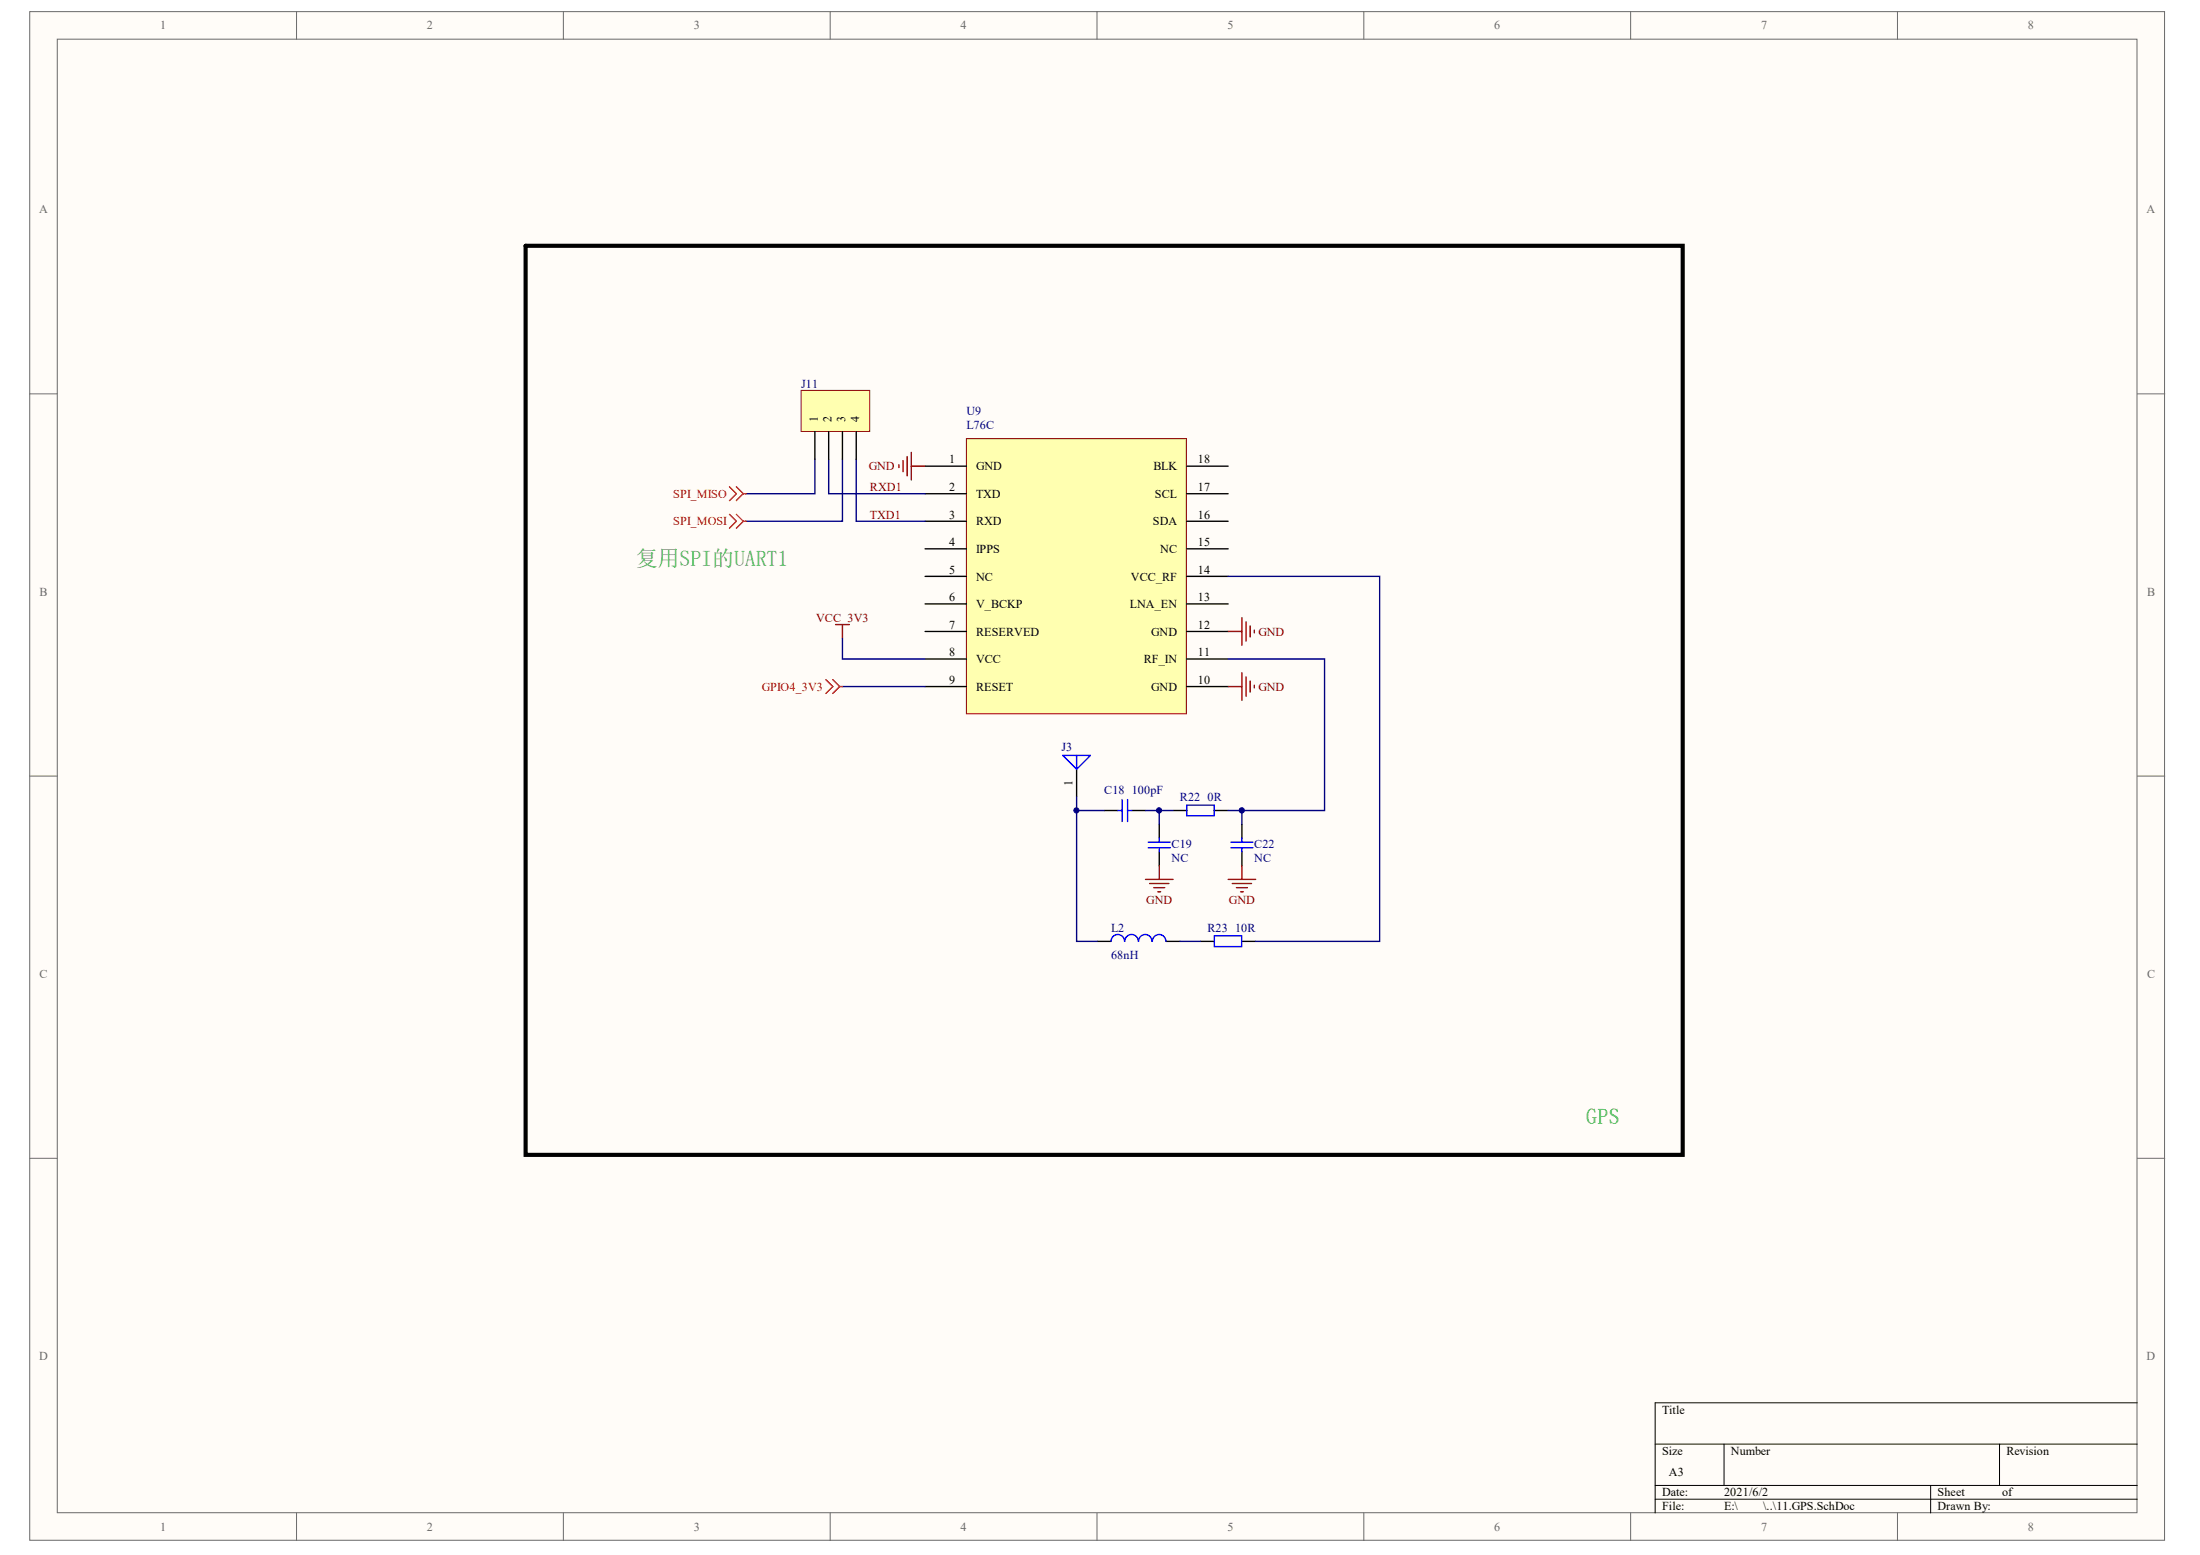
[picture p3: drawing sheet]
<svg xmlns="http://www.w3.org/2000/svg" width="297mm" height="210mm" viewBox="0 0 297 210" stroke-linecap="round" stroke-linejoin="round" font-family="sans-serif">
<g fill="#fffcf8" stroke="#696969" stroke-width=".14">
<path d="M4 1.6h288.3v206.3h-288.3z"/>
<path d="M7.7 5.3h280.8v198.9h-280.8z"/>
</g>
<g fill="none" stroke="#696969" stroke-width=".14">
<path d="M40 1.6v3.7M76.1 1.6v3.7M112.1 1.6v3.7M148.1 1.6v3.7M184.1 1.6v3.7M220.2 1.6v3.7M256.2 1.6v3.7M4 53.2h3.7M288.6 53.2h3.7M4 104.8h3.7M288.6 104.8h3.7M4 156.4h3.7"/>
<path d="M288.6 156.4h3.7M40 204.2v3.8M76.1 204.2v3.8M112.1 204.2v3.8M148.1 204.2v3.8M184.1 204.2v3.8M220.2 204.2v3.8M256.2 204.2v3.8"/>
</g>
<path d="M223.5 194.9h65.1M232.8 194.9v5.6M270 194.9v5.6M288.6 189.4h-65.1v14.8M223.5 200.5h65.1M223.5 202.4h65.1M260.7 200.5v3.7" fill="none" stroke="#000" stroke-width=".14"/>
<path d="M130.5 59.2h29.7v37.2h-29.7z" fill="#ffffb0" stroke="#800000" stroke-width=".14"/>
<g fill="none" stroke="#000" stroke-width=".19">
<path d="M124.9 62.9h5.6M124.9 66.6h5.6M124.9 70.4h5.6M124.9 74.1h5.6M124.9 77.8h5.6M160.2 62.9h5.6M160.2 66.6h5.6M160.2 70.4h5.6M160.2 74.1h5.6M160.2 77.8h5.6M124.9 81.5h5.6M124.9 85.2h5.6"/>
<path d="M124.9 89h5.6M124.9 92.7h5.6M160.2 81.5h5.6M160.2 85.2h5.6M160.2 89h5.6M160.2 92.7h5.6M145.4 103.8v3.7M149.1 109.4h1.8M152.8 109.4h1.9M156.5 111.3v1.8M156.5 115v1.8M158.4 109.4h1.8"/>
<path d="M164 109.4h1.8M167.7 111.3v1.8M167.7 115v1.8M148.2 127.1h1.8M157.5 127.1h1.8M162.1 127.1h1.9M167.7 127.1h1.8"/>
</g>
<g fill="none" stroke="#800000" stroke-width=".19">
<path d="M121.4 62.7v.4M121.9 62.2v1.5M122.5 61.6v2.6M123 61.1v3.7M123 62.9h1.9M112.8 84.3h1.9M113.7 84.3v1.9M165.8 85.2h1.9M165.8 92.7h1.9M167.7 83.4v3.7M167.7 90.8v3.7M168.2 83.9v2.6"/>
<path d="M168.2 91.4v2.6M168.8 84.5v1.5M168.8 91.9v1.5M169.4 85.1v.3M169.4 92.5v.4M154.7 118.7h3.7M155.2 119.3h2.6M155.8 119.8h1.5M156.5 116.8v1.9M165.8 118.7h3.7M166.4 119.3h2.6M166.9 119.8h1.5"/>
<path d="M167.7 116.8v1.9M156.3 120.4h.4M167.5 120.4h.4"/>
</g>
<g fill="none" stroke="#00f" stroke-width=".19">
<path d="M143.5 102h3.7l-1.8 1.8zM145.4 102v1.8M150.9 109.4h.6M151.5 107.9v3M152.2 107.9v3M152.2 109.4h.6M155 113.7h3M155 114.4h3M156.5 113.1v.6M156.5 114.4v.6M160.2 108.7h3.7v1.4h-3.7zM166.2 113.7h3"/>
<path d="M166.2 114.4h3M167.7 113.1v.6M167.7 114.4v.6M151.8 127.1a.91 .91 0 0 0-.9-1 .91 .91 0 0 0-.9 1M153.7 127.1a.91 .91 0 0 0-.9-1 .91 .91 0 0 0-.9 1M155.5 127.1a.9 .9 0 0 0-.9-1 .9 .9 0 0 0-.9 1M157.4 127.1a.91 .91 0 0 0-.9-1 .91 .91 0 0 0-.9 1M164 126.3h3.6v1.5h-3.6z"/>
</g>
<g fill="none" stroke="#000080" stroke-width=".19">
<path d="M110 62v4.6h-9.3M111.9 62v4.6h13M113.7 62v8.4h-13M115.6 62v8.4h9.3M165.8 77.8h20.5v49.3h-16.8M113.7 86.2v2.8h11.2M113.7 92.7h11.2M165.8 89h13v20.4h-11.1M145.4 107.5v1.9h3.7M145.4 109.4v17.7h2.8M154.7 109.4h3.7M156.5 109.4v1.9"/>
<path d="M165.8 109.4h1.9v1.9M159.3 127.1h2.8"/>
</g>
<path d="M108.2 52.7h9.2v5.5h-9.2z" fill="#ffffb0" stroke="#800000" stroke-width=".14"/>
<path d="M110 58.3v3.7M111.9 58.3v3.7M113.7 58.3v3.7M115.6 58.3v3.7" fill="none" stroke="#000" stroke-width=".19"/>
<path d="M71 33.2h156.2v122.7h-156.2z" fill="none" stroke="#000" stroke-width=".56"/>
<path d="M98.5 65.7l.9 .9-.9 1M98.5 69.4l.9 1-.9 .9M99.4 65.7l1 .9M99.4 69.4l1 1M100.4 66.6l-1 1M100.4 66.6h.3M100.4 70.4l-1 .9M100.4 70.4h.3M111.5 91.7l.9 1-.9 .9M112.4 91.7l1 1M113.4 92.7l-1 .9M113.4 92.7h.3" fill="none" stroke="#f00" stroke-width=".19"/>
<g fill="#000080" stroke="#000080" stroke-width=".14">
<circle cx="145.3" cy="109.4" r=".35"/>
<circle cx="156.5" cy="109.4" r=".35"/>
<circle cx="167.7" cy="109.4" r=".35"/>
</g>
<text font-size="3" fill="#3bb253" x="85.8" y="76.4">复用SPI的UART1</text>
<text font-size="3" fill="#00bf00" x="214.2" y="151.7">GPS</text>
<g font-size="1.6" fill="#696969">
<text x="21.6" y="4">1</text>
<text x="57.7" y="4">2</text>
<text x="93.7" y="4">3</text>
<text x="129.7" y="4">4</text>
<text x="165.7" y="4">5</text>
<text x="201.8" y="4">6</text>
<text x="237.8" y="4">7</text>
<text x="273.8" y="4">8</text>
<text x="5.3" y="28.8">A</text>
<text x="289.8" y="28.8">A</text>
<text x="5.3" y="80.4">B</text>
<text x="289.9" y="80.4">B</text>
<text x="5.3" y="132">C</text>
<text x="289.9" y="132">C</text>
<text x="5.3" y="183.6">D</text>
<text x="289.8" y="183.6">D</text>
<text x="21.6" y="206.6">1</text>
<text x="57.7" y="206.6">2</text>
<text x="93.7" y="206.6">3</text>
<text x="129.7" y="206.6">4</text>
<text x="165.7" y="206.6">5</text>
<text x="201.8" y="206.6">6</text>
<text x="237.8" y="206.6">7</text>
<text x="273.8" y="206.6">8</text>
</g>
<g font-size="1.6" fill="#000080">
<text x="108.2" y="52.3">J11</text>
<text x="130.5" y="56.1">U9</text>
<text x="130.5" y="57.9">L76C</text>
<text x="143.3" y="101.4">J3</text>
<text x="149.1" y="107.2">C18</text>
<text x="152.8" y="107.2">100pF</text>
<text x="159.3" y="108.1">R22</text>
<text x="163" y="108.1">0R</text>
<text x="158.2" y="114.4">C19</text>
<text x="158.2" y="116.3">NC</text>
<text x="169.4" y="114.4">C22</text>
<text x="169.4" y="116.3">NC</text>
<text x="150" y="125.8">L2</text>
<text x="163" y="125.8">R23</text>
<text x="166.7" y="125.8">10R</text>
<text x="150" y="129.5">68nH</text>
</g>
<g font-size="1.6">
<text x="110.4" y="57" transform="rotate(-90 110.4 57)">1</text>
<text x="112.3" y="57" transform="rotate(-90 112.3 57)">2</text>
<text x="114.1" y="57" transform="rotate(-90 114.1 57)">3</text>
<text x="116" y="57" transform="rotate(-90 116 57)">4</text>
<text x="128.2" y="62.6">1</text>
<text x="131.8" y="63.5">GND</text>
<text x="155.7" y="63.5">BLK</text>
<text x="161.7" y="62.6">18</text>
<text x="128.2" y="66.3">2</text>
<text x="128.2" y="70">3</text>
<text x="131.8" y="67.2">TXD</text>
<text x="131.8" y="70.9">RXD</text>
<text x="155.6" y="70.9">SDA</text>
<text x="155.9" y="67.2">SCL</text>
<text x="161.7" y="70">16</text>
<text x="161.7" y="66.3">17</text>
<text x="128.2" y="73.7">4</text>
<text x="128.2" y="77.4">5</text>
<text x="131.8" y="74.6">IPPS</text>
<text x="156.7" y="74.6">NC</text>
<text x="161.7" y="77.4">14</text>
<text x="161.7" y="73.7">15</text>
<text x="128.2" y="81.2">6</text>
<text x="131.8" y="78.4">NC</text>
<text x="131.8" y="82.1">V_BCKP</text>
<text x="152.6" y="82.1">LNA_EN</text>
<text x="152.7" y="78.4">VCC_RF</text>
<text x="161.7" y="81.2">13</text>
<text x="128.2" y="84.9">7</text>
<text x="128.2" y="88.6">8</text>
<text x="131.8" y="85.8">RESERVED</text>
<text x="131.8" y="89.5">VCC</text>
<text x="154.4" y="89.5">RF_IN</text>
<text x="155.4" y="85.8">GND</text>
<text x="161.7" y="88.6">11</text>
<text x="161.7" y="84.9">12</text>
<text x="128.2" y="92.3">9</text>
<text x="131.8" y="93.2">RESET</text>
<text x="155.4" y="93.2">GND</text>
<text x="161.7" y="92.3">10</text>
<text x="144.8" y="106.2" transform="rotate(-90 144.8 106.2)">1</text>
<text x="224.4" y="190.8">Title</text>
<text x="224.4" y="196.4">Size</text>
<text x="233.7" y="196.4">Number</text>
<text x="270.9" y="196.4">Revision</text>
<text x="224.4" y="202">Date:</text>
<text x="224.4" y="203.8">File:</text>
<text x="225.3" y="199.2">A3</text>
<text x="232.8" y="202">2021/6/2</text>
<text x="232.8" y="203.8">E:\</text>
<text x="238.1" y="203.8">\..\11.GPS.SchDoc</text>
<text x="261.6" y="202">Sheet</text>
<text x="261.6" y="203.8">Drawn By:</text>
<text x="270.3" y="202">of</text>
</g>
<g font-size="1.6" fill="#800000">
<text x="117.3" y="63.5">GND</text>
<text x="117.5" y="66.3">RXD1</text>
<text x="117.5" y="70">TXD1</text>
<text x="110.2" y="83.9">VCC_3V3</text>
<text x="169.9" y="85.8">GND</text>
<text x="169.9" y="93.2">GND</text>
<text x="154.8" y="122">GND</text>
<text x="165.9" y="122">GND</text>
</g>
<g font-size="1.6" fill="#f00">
<text x="90.9" y="67.2">SPI_MISO</text>
<text x="90.9" y="70.9">SPI_MOSI</text>
<text x="102.9" y="93.2">GPIO4_3V3</text>
</g>
</svg>
